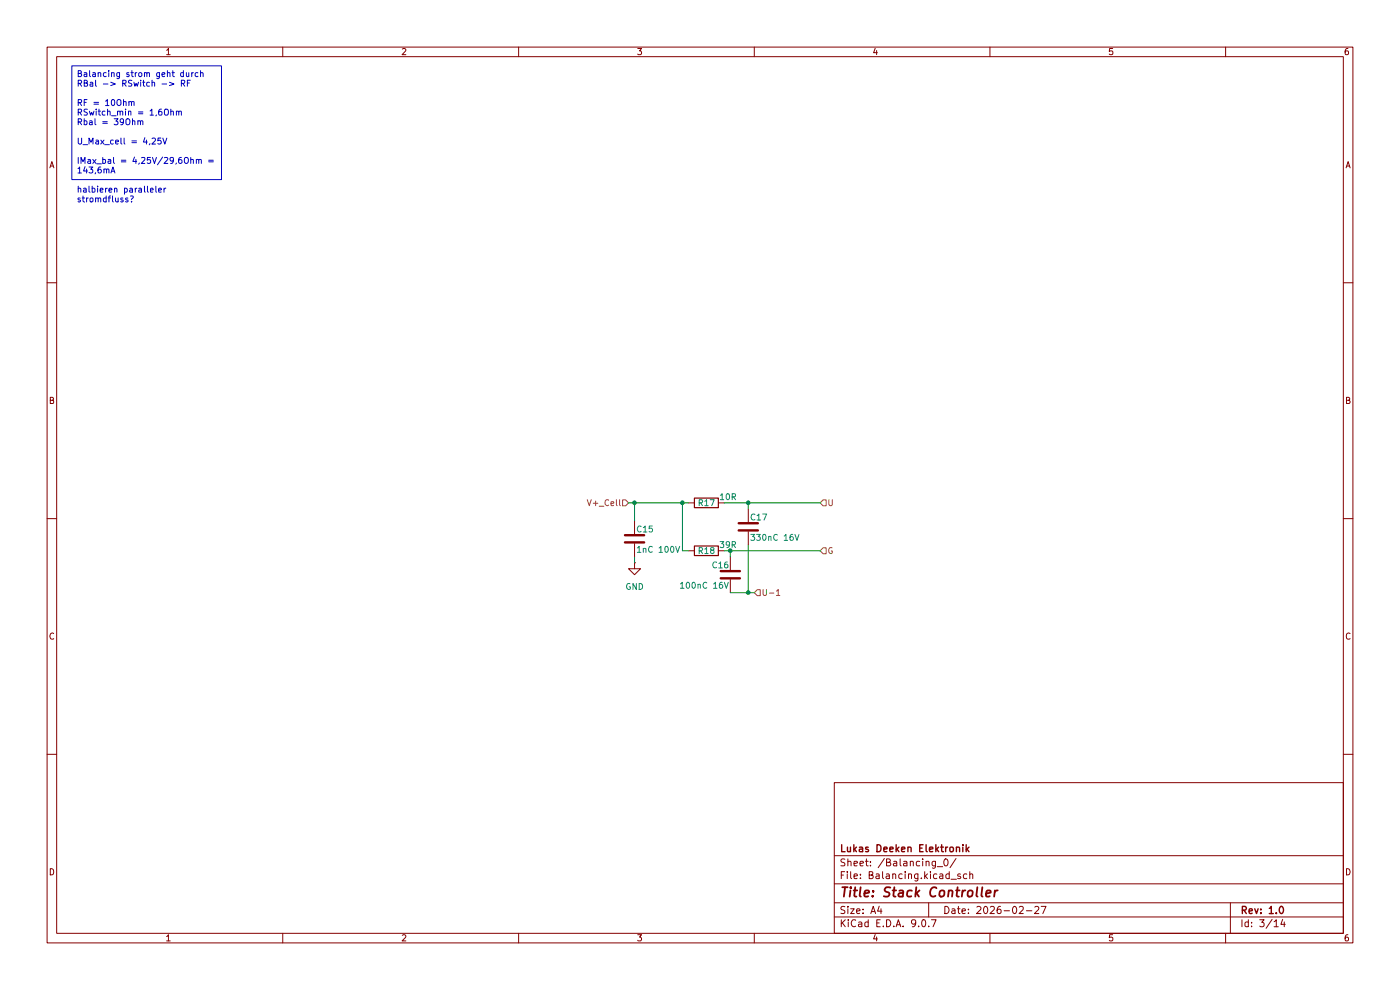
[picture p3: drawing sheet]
(kicad_sch
 (version 20250114)
 (generator "eeschema")
 (generator_version "9.0")
 (paper "A4")
 (title_block
  (title "Stack Controller")
  (date "2026-02-27")
  (rev "1.0")
  (company "Lukas Deeken Elektronik"))
 (lib_symbols
  (symbol "Device:C"
   (pin_numbers (hide yes))
   (pin_names
    (offset 0.254)) (exclude_from_sim no) (in_bom yes) (on_board yes)
   (property "Reference" "C" (at 0.635 2.54 0) (effects (font (size 1.27 1.27)) (justify left)))
   (property "Value" "C" (at 0.635 -2.54 0) (effects (font (size 1.27 1.27)) (justify left)))
   (property "Footprint" "" (at 0.9652 -3.81 0) (effects (font (size 1.27 1.27)) (hide yes)))
   (property "Datasheet" "~" (at 0 0 0) (effects (font (size 1.27 1.27)) (hide yes)))
   (property "Description" "Unpolarized capacitor" (at 0 0 0) (effects (font (size 1.27 1.27)) (hide yes)))
   (symbol "C_0_1"
    (polyline (pts (xy -2.032 0.762) (xy 2.032 0.762)) (stroke (width 0.508) (type default)) (fill (type none)))
    (polyline (pts (xy -2.032 -0.762) (xy 2.032 -0.762)) (stroke (width 0.508) (type default)) (fill (type none))))
   (symbol "C_1_1"
    (pin passive line (at 0 3.81 270) (length 2.794) (name "~" (effects (font (size 1.27 1.27)))) (number "1" (effects (font (size 1.27 1.27)))))
    (pin passive line (at 0 -3.81 90) (length 2.794) (name "~" (effects (font (size 1.27 1.27)))) (number "2" (effects (font (size 1.27 1.27))))))
   (embedded_fonts no))
  (symbol "Device:R"
   (pin_numbers (hide yes))
   (pin_names
    (offset 0)) (exclude_from_sim no) (in_bom yes) (on_board yes)
   (property "Reference" "R" (at 2.032 0 90) (effects (font (size 1.27 1.27))))
   (property "Value" "R" (at 0 0 90) (effects (font (size 1.27 1.27))))
   (property "Footprint" "" (at -1.778 0 90) (effects (font (size 1.27 1.27)) (hide yes)))
   (property "Datasheet" "~" (at 0 0 0) (effects (font (size 1.27 1.27)) (hide yes)))
   (property "Description" "Resistor" (at 0 0 0) (effects (font (size 1.27 1.27)) (hide yes)))
   (symbol "R_0_1"
    (rectangle (start -1.016 -2.54) (end 1.016 2.54) (stroke (width 0.254) (type default)) (fill (type none))))
   (symbol "R_1_1"
    (pin passive line (at 0 3.81 270) (length 1.27) (name "~" (effects (font (size 1.27 1.27)))) (number "1" (effects (font (size 1.27 1.27)))))
    (pin passive line (at 0 -3.81 90) (length 1.27) (name "~" (effects (font (size 1.27 1.27)))) (number "2" (effects (font (size 1.27 1.27))))))
   (embedded_fonts no))
  (symbol "power:GND"
   (power)
   (pin_numbers (hide yes))
   (pin_names
    (offset 0) (hide yes)) (exclude_from_sim no) (in_bom yes) (on_board yes)
   (property "Reference" "#PWR" (at 0 -6.35 0) (effects (font (size 1.27 1.27)) (hide yes)))
   (property "Value" "GND" (at 0 -3.81 0) (effects (font (size 1.27 1.27))))
   (property "Footprint" "" (at 0 0 0) (effects (font (size 1.27 1.27)) (hide yes)))
   (property "Datasheet" "" (at 0 0 0) (effects (font (size 1.27 1.27)) (hide yes)))
   (property "Description" "Power symbol creates a global label with name \"GND\" , ground" (at 0 0 0) (effects (font (size 1.27 1.27)) (hide yes)))
   (symbol "GND_0_1"
    (polyline (pts (xy 0 0) (xy 0 -1.27) (xy 1.27 -1.27) (xy 0 -2.54) (xy -1.27 -1.27) (xy 0 -1.27)) (stroke (width 0) (type default)) (fill (type none))))
   (symbol "GND_1_1"
    (pin power_in line (at 0 0 270) (length 0) (name "~" (effects (font (size 1.27 1.27)))) (number "1" (effects (font (size 1.27 1.27))))))
   (embedded_fonts no)))
 (text_box "Balancing strom geht durch RBal -> RSwitch -> RF\n\nRF = 10Ohm\nRSwitch_min = 1,6Ohm\nRbal = 39Ohm\n\nU_Max_cell = 4,25V\n\nIMax_bal = 4,25V/29,6Ohm = 143,6mA\n\nhalbieren paralleler stromdfluss?"
  (exclude_from_sim no)
  (at 15.24 13.97 0)
  (size 31.75 24.13)
  (margins 0.9525 0.9525 0.9525 0.9525)
  (stroke (width 0) (type solid))
  (fill (type none))
  (effects (font (size 1.27 1.27)) (justify left top)))
 (junction
  (at 134.62 106.68)
  (diameter 0)
  (color 0 0 0 0))
 (junction
  (at 154.94 116.84)
  (diameter 0)
  (color 0 0 0 0))
 (junction
  (at 158.75 125.73)
  (diameter 0)
  (color 0 0 0 0))
 (junction
  (at 158.75 106.68)
  (diameter 0)
  (color 0 0 0 0))
 (junction
  (at 144.78 106.68)
  (diameter 0)
  (color 0 0 0 0))
 (wire
  (pts (xy 144.78 106.68) (xy 146.05 106.68))
  (stroke (width 0) (type default)))
 (wire
  (pts (xy 158.75 125.73) (xy 160.02 125.73))
  (stroke (width 0) (type default)))
 (wire
  (pts (xy 158.75 115.57) (xy 158.75 125.73))
  (stroke (width 0) (type default)))
 (wire
  (pts (xy 158.75 106.68) (xy 158.75 107.95))
  (stroke (width 0) (type default)))
 (wire
  (pts (xy 133.35 106.68) (xy 134.62 106.68))
  (stroke (width 0) (type default)))
 (wire
  (pts (xy 134.62 106.68) (xy 144.78 106.68))
  (stroke (width 0) (type default)))
 (wire
  (pts (xy 134.62 106.68) (xy 134.62 110.49))
  (stroke (width 0) (type default)))
 (wire
  (pts (xy 158.75 106.68) (xy 173.99 106.68))
  (stroke (width 0) (type default)))
 (wire
  (pts (xy 134.62 118.11) (xy 134.62 119.38))
  (stroke (width 0) (type default)))
 (wire
  (pts (xy 154.94 116.84) (xy 173.99 116.84))
  (stroke (width 0) (type default)))
 (wire
  (pts (xy 153.67 116.84) (xy 154.94 116.84))
  (stroke (width 0) (type default)))
 (wire
  (pts (xy 153.67 106.68) (xy 158.75 106.68))
  (stroke (width 0) (type default)))
 (wire
  (pts (xy 146.05 116.84) (xy 144.78 116.84))
  (stroke (width 0) (type default)))
 (wire
  (pts (xy 154.94 116.84) (xy 154.94 118.11))
  (stroke (width 0) (type default)))
 (wire
  (pts (xy 158.75 125.73) (xy 154.94 125.73))
  (stroke (width 0) (type default)))
 (wire
  (pts (xy 144.78 106.68) (xy 144.78 116.84))
  (stroke (width 0) (type default)))
 (image
  (at 93.98 -17.78)
  (scale 0.778825)
  (data))
 (image
  (at 204.47 -10.16)
  (data))
 (image
  (at 144.78 -16.51)
  (data))
 (image
  (at 39.37 -16.51)
  (scale 0.370085)
  (data))
 (hierarchical_label "V+_Cell"
  (shape input)
  (at 133.35 106.68 180)
  (effects (font (size 1.27 1.27)) (justify right)))
 (hierarchical_label "G"
  (shape input)
  (at 173.99 116.84 0)
  (effects (font (size 1.27 1.27)) (justify left)))
 (hierarchical_label "U-1"
  (shape input)
  (at 160.02 125.73 0)
  (effects (font (size 1.27 1.27)) (justify left)))
 (hierarchical_label "U"
  (shape input)
  (at 173.99 106.68 0)
  (effects (font (size 1.27 1.27)) (justify left)))
 (symbol
  (lib_id "power:GND")
  (at 134.62 119.38 0)
  (unit 1)
  (exclude_from_sim no)
  (in_bom yes)
  (on_board yes)
  (dnp no)
  (fields_autoplaced yes)
  (property "Reference" "#PWR010" (at 134.62 125.73 0) (effects (font (size 1.27 1.27)) (hide yes)))
  (property "Value" "GND" (at 134.62 124.46 0) (effects (font (size 1.27 1.27))))
  (property "Footprint" "" (at 134.62 119.38 0) (effects (font (size 1.27 1.27)) (hide yes)))
  (property "Datasheet" "" (at 134.62 119.38 0) (effects (font (size 1.27 1.27)) (hide yes)))
  (property "Description" "Power symbol creates a global label with name \"GND\" , ground" (at 134.62 119.38 0) (effects (font (size 1.27 1.27)) (hide yes)))
  (pin "1")
  (instances (project "StackController" (path "" (reference "#PWR020") (unit 1)) (path "" (reference "#PWR019") (unit 1)) (path "" (reference "#PWR021") (unit 1)) (path "" (reference "#PWR022") (unit 1)) (path "" (reference "#PWR010") (unit 1)) (path "" (reference "#PWR015") (unit 1)) (path "" (reference "#PWR016") (unit 1)) (path "" (reference "#PWR017") (unit 1)) (path "" (reference "#PWR013") (unit 1)) (path "" (reference "#PWR014") (unit 1)) (path "" (reference "#PWR018") (unit 1)) (path "" (reference "#PWR011") (unit 1)))))
 (symbol
  (lib_id "Device:C")
  (at 134.62 114.3 0)
  (unit 1)
  (exclude_from_sim no)
  (in_bom yes)
  (on_board yes)
  (dnp no)
  (property "Reference" "C15" (at 134.874 112.268 0) (effects (font (size 1.27 1.27)) (justify left)))
  (property "Value" "1nC 100V" (at 134.874 116.586 0) (effects (font (size 1.27 1.27)) (justify left)))
  (property "Footprint" "Capacitor_SMD:C_0603_1608Metric" (at 135.5852 118.11 0) (effects (font (size 1.27 1.27)) (hide yes)))
  (property "Datasheet" "~" (at 134.62 114.3 0) (effects (font (size 1.27 1.27)) (hide yes)))
  (property "Description" "Unpolarized capacitor" (at 134.62 114.3 0) (effects (font (size 1.27 1.27)) (hide yes)))
  (pin "1")
  (pin "2")
  (instances (project "StackController" (path "" (reference "C45") (unit 1)) (path "" (reference "C42") (unit 1)) (path "" (reference "C48") (unit 1)) (path "" (reference "C27") (unit 1)) (path "" (reference "C15") (unit 1)) (path "" (reference "C30") (unit 1)) (path "" (reference "C33") (unit 1)) (path "" (reference "C36") (unit 1)) (path "" (reference "C21") (unit 1)) (path "" (reference "C24") (unit 1)) (path "" (reference "C39") (unit 1)) (path "" (reference "C18") (unit 1)))))
 (symbol
  (lib_id "Device:C")
  (at 154.94 121.92 0)
  (unit 1)
  (exclude_from_sim no)
  (in_bom yes)
  (on_board yes)
  (dnp no)
  (property "Reference" "C16" (at 150.876 119.888 0) (effects (font (size 1.27 1.27)) (justify left)))
  (property "Value" "100nC 16V" (at 144.018 124.206 0) (effects (font (size 1.27 1.27)) (justify left)))
  (property "Footprint" "Capacitor_SMD:C_0603_1608Metric" (at 155.9052 125.73 0) (effects (font (size 1.27 1.27)) (hide yes)))
  (property "Datasheet" "~" (at 154.94 121.92 0) (effects (font (size 1.27 1.27)) (hide yes)))
  (property "Description" "Unpolarized capacitor" (at 154.94 121.92 0) (effects (font (size 1.27 1.27)) (hide yes)))
  (pin "1")
  (pin "2")
  (instances (project "StackController" (path "" (reference "C46") (unit 1)) (path "" (reference "C43") (unit 1)) (path "" (reference "C49") (unit 1)) (path "" (reference "C28") (unit 1)) (path "" (reference "C16") (unit 1)) (path "" (reference "C31") (unit 1)) (path "" (reference "C34") (unit 1)) (path "" (reference "C37") (unit 1)) (path "" (reference "C22") (unit 1)) (path "" (reference "C25") (unit 1)) (path "" (reference "C40") (unit 1)) (path "" (reference "C19") (unit 1)))))
 (symbol
  (lib_id "Device:C")
  (at 158.75 111.76 0)
  (unit 1)
  (exclude_from_sim no)
  (in_bom yes)
  (on_board yes)
  (dnp no)
  (property "Reference" "C17" (at 159.004 109.728 0) (effects (font (size 1.27 1.27)) (justify left)))
  (property "Value" "330nC 16V" (at 159.004 114.046 0) (effects (font (size 1.27 1.27)) (justify left)))
  (property "Footprint" "Capacitor_SMD:C_0603_1608Metric" (at 159.7152 115.57 0) (effects (font (size 1.27 1.27)) (hide yes)))
  (property "Datasheet" "~" (at 158.75 111.76 0) (effects (font (size 1.27 1.27)) (hide yes)))
  (property "Description" "Unpolarized capacitor" (at 158.75 111.76 0) (effects (font (size 1.27 1.27)) (hide yes)))
  (pin "1")
  (pin "2")
  (instances (project "StackController" (path "" (reference "C47") (unit 1)) (path "" (reference "C44") (unit 1)) (path "" (reference "C50") (unit 1)) (path "" (reference "C29") (unit 1)) (path "" (reference "C17") (unit 1)) (path "" (reference "C32") (unit 1)) (path "" (reference "C35") (unit 1)) (path "" (reference "C38") (unit 1)) (path "" (reference "C23") (unit 1)) (path "" (reference "C26") (unit 1)) (path "" (reference "C41") (unit 1)) (path "" (reference "C20") (unit 1)))))
 (symbol
  (lib_id "Device:R")
  (at 149.86 116.84 270)
  (unit 1)
  (exclude_from_sim no)
  (in_bom yes)
  (on_board yes)
  (dnp no)
  (property "Reference" "R18" (at 149.86 116.84 90) (effects (font (size 1.27 1.27))))
  (property "Value" "39R" (at 154.432 115.57 90) (effects (font (size 1.27 1.27))))
  (property "Footprint" "Resistor_SMD:R_2512_6332Metric" (at 149.86 115.062 90) (effects (font (size 1.27 1.27)) (hide yes)))
  (property "Datasheet" "" (at 149.86 116.84 0) (effects (font (size 1.27 1.27)) (hide yes)))
  (property "Description" "Resistor" (at 149.86 116.84 0) (effects (font (size 1.27 1.27)) (hide yes)))
  (pin "2")
  (pin "1")
  (instances (project "StackController" (path "" (reference "R38") (unit 1)) (path "" (reference "R36") (unit 1)) (path "" (reference "R40") (unit 1)) (path "" (reference "R26") (unit 1)) (path "" (reference "R18") (unit 1)) (path "" (reference "R28") (unit 1)) (path "" (reference "R30") (unit 1)) (path "" (reference "R32") (unit 1)) (path "" (reference "R22") (unit 1)) (path "" (reference "R24") (unit 1)) (path "" (reference "R34") (unit 1)) (path "" (reference "R20") (unit 1)))))
 (symbol
  (lib_id "Device:R")
  (at 149.86 106.68 270)
  (unit 1)
  (exclude_from_sim no)
  (in_bom yes)
  (on_board yes)
  (dnp no)
  (property "Reference" "R17" (at 149.86 106.68 90) (effects (font (size 1.27 1.27))))
  (property "Value" "10R" (at 154.432 105.41 90) (effects (font (size 1.27 1.27))))
  (property "Footprint" "Resistor_SMD:R_2512_6332Metric" (at 149.86 104.902 90) (effects (font (size 1.27 1.27)) (hide yes)))
  (property "Datasheet" "" (at 149.86 106.68 0) (effects (font (size 1.27 1.27)) (hide yes)))
  (property "Description" "Resistor" (at 149.86 106.68 0) (effects (font (size 1.27 1.27)) (hide yes)))
  (pin "2")
  (pin "1")
  (instances (project "StackController" (path "" (reference "R37") (unit 1)) (path "" (reference "R35") (unit 1)) (path "" (reference "R39") (unit 1)) (path "" (reference "R25") (unit 1)) (path "" (reference "R17") (unit 1)) (path "" (reference "R27") (unit 1)) (path "" (reference "R29") (unit 1)) (path "" (reference "R31") (unit 1)) (path "" (reference "R21") (unit 1)) (path "" (reference "R23") (unit 1)) (path "" (reference "R33") (unit 1)) (path "" (reference "R19") (unit 1))))))
